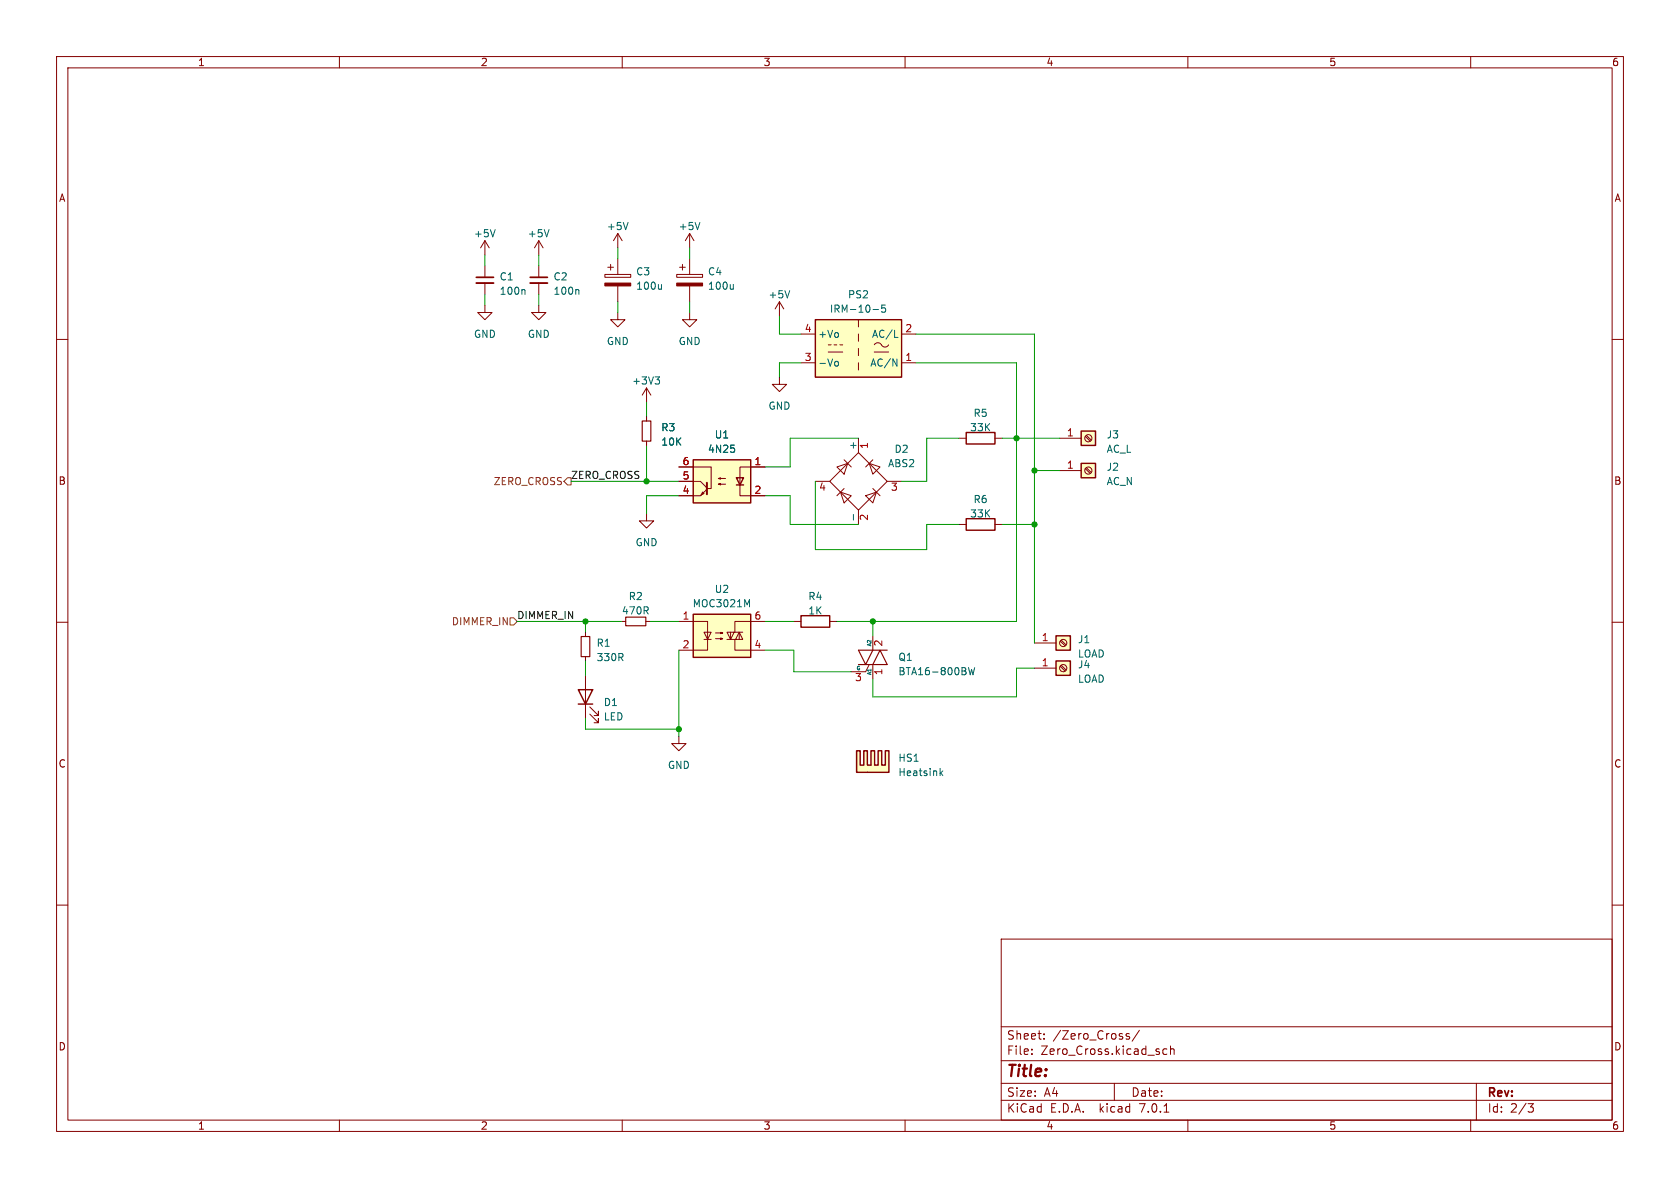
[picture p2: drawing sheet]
<svg xmlns="http://www.w3.org/2000/svg" width="297mm" height="210mm" viewBox="0 0 297 210" stroke-linecap="round" stroke-linejoin="round" font-family="sans-serif">
<g fill="none" stroke="#840000" stroke-width=".18">
<path d="M10 10h277v190h-277zM12 12h273v186h-273zM60 10v2M110 10v2M160 10v2M210 10v2M260 10v2M10 60h2M95.2 47v2M95.2 50v2.1M106.9 48.5h4.6v.5h-4.6zM107.4 47.2h1.1"/>
<path d="M107.9 46.7v1.1M109.2 45.7v2.8M109.2 50.5v2.8M119.6 48.5h4.6v.5h-4.6zM120.1 47.2h1.1M120.6 46.7v1.1M121.9 41.3l-.7 1.2M121.9 41.3v2.5M121.9 45.7v2.8M121.9 50.5v2.8M121.9 41.3l.8 1.2M285 60h2"/>
<path d="M151.8 77.5v2.5M120 82.6h5.7v3.8h-.6M120 85.1h3.8l1.2 1.1M124.2 87l.3 .2-.5 .3zM125 86.5l-1.2 1.1h-3.8M127 85.6l.4-.1v.2l-.4-.1h1.3M127 84.6l.4-.1v.2l-.4-.1h1.3M135.3 82.6h-4.5v5h4.5M144.1 85.1h2.6M148 82.6l1.9-.7-.7 1.9zM148.6 87l1.9 .6-1.3 1.3zM149.2 86.4l-1.2 1.2"/>
<path d="M149.2 81.3l1.3 1.3M151.8 80l5 5.1-5 5.1-5.1-5.1zM151.8 90.2v2.5M153 87.6l1.9-.6-.6 1.9zM153.7 81.9l1.9 .7-1.3 1.2zM154.3 81.3l-1.3 1.3M154.3 86.4l1.3 1.2M156.8 85.1h2.6M10 110h2M153.7 117.5l-.7 1.2h-2.5M154.3 112.4v2.5M154.3 117.5v2.5"/>
<path d="M285 110h2M120 130.2v1.2h1.3l-1.3 1.3-1.3-1.3h1.3M10 160h2M285 160h2M177 166h108v32h-108zM60 198v2M110 198v2M160 198v2M177 194.5h108M177 191.5h108M177 187.5h108M177 181.5h108"/>
<path d="M182.4 186.3v.1M182.4 185.5v.1M184.6 183.6v.1M184.6 182.8v.1M197 191.5v3M199.6 182.8l-.3-.1-.2 .2v.2l.5 .2v.3h-.5M201.4 182.1l-1.3 2M205.8 196.6h.8M206.3 185.5l-.4-.1-.3 .3v.4l.1 .2h.6M206.9 185.5l.2-.1 .4 .1 .1 .9M206.9 184.9v1.5M210 198v2"/>
<path d="M260 198v2M261 191.5v6.5M270.1 195.1h1l-.5 .6 .4 .1 .1 .5-.3 .3h-.4"/>
</g>
<path d="M93.7 50h3.1" fill="none" stroke="#840000" stroke-width=".33"/>
<path d="M93.7 49h3.1" fill="none" stroke="#840000" stroke-width=".3"/>
<path d="M123.7 39.3l-.4 1.3M102.2 51.2l.1 .2v.6M116.9 50.3v.8M116.9 51l-.1 .1M129.6 50.3v.8M129.6 51l-.1 .1M129.8 79.3v.5M150.9 91v.9M171.2 118l.3 1.3 .3-.9 .2 .9 .3-1.3" fill="none" stroke="#006464" stroke-width=".18"/>
<path d="M122.6 81.3h10.1v7.6h-10.1z" fill="#ffffc2" stroke="#ffffc2" stroke-width=".18"/>
<path d="M122.6 81.3h10.1v7.6h-10.1zM130.2 84.5h1.2l-.6 1.2zM130.2 85.7h1.2" fill="none" stroke="#840000" stroke-width=".25"/>
<path d="M125 85.3v2.1" fill="none" stroke="#840000" stroke-width=".36"/>
<g fill="#840000" stroke="#840000" stroke-width=".18">
<path d="M119.6 50h4.6v.5h-4.6z"/>
<path d="M106.9 50h4.6v.5h-4.6z"/>
</g>
<path d="M151.8 117.5h5l-1.2-2.6-1.3 2.6M154.3 114.9l-1.3 2.6-1.2-2.6h5" fill="none" stroke="#840000" stroke-width=".2"/>
<g fill="#ffffc2">
<path d="M151.4 132.7h.7v2.6h.6v-2.6h.6v2.6h.7l-.7 1.2h-1.9z"/>
<path d="M154 132.7h.6v2.6h.6v-2.6h.7v2.6h.6v-2.6h.6v3.8h-3.8l.7-1.2z"/>
</g>
<path d="M144.1 56.5h15.3v10.2h-15.3zM170.8 76.5h5.1v2h-5.1zM191.1 76.2h2.6v2.5h-2.6zM170.8 91.7h5.1v2h-5.1zM191.1 81.9h2.6v2.6h-2.6zM122.6 108.6h10.1v7.6h-10.1zM141.6 108.8h5.1v2.1h-5.1zM186.7 116.8h2.5v2.6h-2.5zM186.7 112.4h2.5v2.5h-2.5zM102.2 121.9h2.6l-1.3 2.6zM102.2 124.5h2.6M151.4 132.7h.7v2.6h.6v-2.6h.6v2.6h.7v-2.6h.6v2.6h.6v-2.6h.7v2.6h.6v-2.6h.6v3.8h-5.7z" fill="none" stroke="#840000" stroke-width=".25"/>
<g fill="none" stroke="#006464" stroke-width=".18">
<path d="M111 39.3l-.4 1.3M87.5 40.6l-.4 1.3M92.6 51.2l.2 .2v.6M97.1 40.6l-.5 1.3M139.6 51.4l-.4 1.3M154.3 54.7h1M156.5 53.9h-.6l-.1 .6 .2-.1 .5 .1 .1 .2-.1 .4-.2 .1-.5-.1M158.2 59.6h.6M115.8 66.6h.8l-.4 .5M116.4 67.1l.2 .3v.3l-.2 .2M129.8 79.3v.5M147.8 63.9h.3l.1 .2v.5l-.4 .1"/>
<path d="M157.8 63.5l.8 1.2v-1.2M132.1 106.9l.4-.9v1.3M166.3 136.6l.4 .5M166.7 136.3l-.5 .4"/>
</g>
<g fill="none" stroke="#840000" stroke-width=".18">
<path d="M85.7 54v1.2h1.3l-1.3 1.3-1.2-1.3h1.2M85.7 42.5l-.7 1.3M85.7 42.5v2.6M85.7 47v2M85.7 50v2.1M85.7 42.5l.8 1.3M95.2 54v1.2h1.3l-1.3 1.3-1.2-1.3h1.2M95.2 42.5l-.7 1.3M95.2 42.5v2.6M95.2 42.5l.8 1.3M109.2 55.2v1.3h1.3l-1.3 1.3-1.3-1.3h1.3M109.2 41.3l-.7 1.2"/>
<path d="M109.2 41.3v2.5M109.2 41.3l.8 1.2M121.9 55.2v1.3h1.3l-1.3 1.3-1.3-1.3h1.3M137.8 53.3l-.8 1.3M137.8 53.3v2.6M137.8 53.3l.8 1.3M141.6 59.1h2.5M151.8 56.5v1.3M151.8 59.1v1.2M159.4 59.1h2.5M114.3 68.6l-.8 1.3M114.3 68.6v2.5"/>
<path d="M114.3 73.7v.7M114.3 78v.7M114.3 68.6l.8 1.3M137.8 66.7v1.2h1.3l-1.3 1.3-1.3-1.3h1.3M141.6 64.1h2.5M146.4 62.2h2.6M146.4 61h.5M147.4 61h.6M148.5 61h.5M151.8 61.6v1.3M151.8 64.1v1.3M154.6 61a.81 .81 0 0 1 .8-.4 .81 .81 0 0 1 .6 .6 .72 .72 0 0 0 1.1-.2"/>
<path d="M154.6 62.2h2.5M159.4 64.1h2.5M169.5 77.5h1.3M175.9 77.5h1.3M187.3 77.5h3.8M191.9 77.1l.8 .9M192 77l.9 .8M114.3 90.8v1.3h1.3l-1.3 1.2-1.3-1.2h1.3M120 82.6h2.6M120 87.6h2.6M120 85.1h2.6M132.7 82.6h2.6"/>
<path d="M132.7 87.6h2.6M169.5 92.7h1.3M175.9 92.7h1.3M187.3 83.2h3.8M191.9 82.9l.8 .8M192 82.7l.9 .8M103.5 111.8v.7M103.5 116.1v.7M103.5 119.4v7.6M109.9 109.9h.7M114.2 109.9h.7M120 109.9h5.1v5h-5.1"/>
<path d="M124.5 111.8h1.2l-.6 1.2zM124.5 113h1.2M126.5 112.9h1.3l-.4 .1v-.2l.4 .1M126.5 111.9h1.3l-.4 .1v-.2l.4 .1M128.5 113h2.8l-.6-1.2-.7 1.2M129.2 111.8v1.2M129.8 111.8l-.6 1.2-.7-1.2h2.8M129.9 113v1.9h5.4M130.7 111.8v1.2M135.3 109.9h-5.4v1.9M140.3 109.9h1.3M146.7 109.9h1.3"/>
<path d="M182.9 118.1h3.8M182.9 113.7h3.8M187.4 117.8l.9 .8M187.4 113.3l.9 .9M187.6 117.6l.9 .8M187.6 113.2l.9 .8M104.3 126.2l1.5 1.6v-.8v.8h-.8M104.3 125l1.5 1.5v-.8v.8h-.8"/>
<circle cx="192.4" cy="77.5" r=".63"/>
<circle cx="192.4" cy="83.2" r=".63"/>
<circle cx="188" cy="118.1" r=".63"/>
<circle cx="188" cy="113.7" r=".63"/>
</g>
<g fill="#ffffc2" stroke="#ffffc2" stroke-width=".18">
<path d="M186.7 116.8h2.5v2.6h-2.5z"/>
<path d="M186.7 112.4h2.5v2.5h-2.5z"/>
<path d="M122.6 108.6h10.1v7.6h-10.1z"/>
<path d="M144.1 56.5h15.3v10.2h-15.3z"/>
<path d="M191.1 76.2h2.6v2.5h-2.6z"/>
<path d="M191.1 81.9h2.6v2.6h-2.6z"/>
</g>
<path d="M113.5 74.4h1.6v3.6h-1.6zM102.7 112.5h1.6v3.6h-1.6zM110.6 109.1h3.6v1.5h-3.6z" fill="none" stroke="#840000" stroke-width=".2"/>
<path d="M84.2 50h3" fill="none" stroke="#840000" stroke-width=".33"/>
<path d="M84.2 49h3" fill="none" stroke="#840000" stroke-width=".3"/>
<path d="M100.3 84.5h.7v1.2h-.7l-.6-.6zM90.2 109.2h.6l.6 .7-.6 .6h-.6z" fill="none" stroke="#725600" stroke-width=".18"/>
<g fill="none" stroke="#009600" stroke-width=".18">
<path d="M85.7 45.1v1.9M85.7 52.1v1.9M95.2 45.1v1.9M95.2 52.1v1.9M109.2 43.8v1.9M109.2 53.3v1.9M121.9 43.8v1.9M121.9 53.3v1.9M137.8 55.9v3.2h3.8M161.9 59.1h21v54.6M114.3 71.1v2.6M114.3 78.7v6.4"/>
<path d="M141.6 64.1h-3.8v2.6M151.8 77.5h-12.1v5.1h-4.4M161.9 64.1h17.8v45.8h-31.7M169.5 77.5h-5.7v7.6h-4.4M177.2 77.5h10.1M101 85.1h19M120 87.6h-5.7v3.2M135.3 87.6h4.4v5.1h12.1M144.1 85.1v12.1h19.7v-4.5h5.7M177.2 92.7h5.7M182.9 83.2h4.4M91.4 109.9h18.5"/>
<path d="M103.5 109.9v1.9M103.5 116.8v2.6M114.9 109.9h5.1M120 114.9v15.3M135.3 114.9h5v3.8h10.2M135.3 109.9h5M154.3 109.9v2.5M182.9 118.1h-3.2v5.1h-25.4v-3.2M103.5 127v1.9h16.5"/>
</g>
<g fill="#009600" stroke="#009600" stroke-width=".18">
<circle cx="120" cy="128.9" r=".46"/>
<circle cx="182.9" cy="92.7" r=".46"/>
<circle cx="154.3" cy="109.9" r=".46"/>
<circle cx="103.5" cy="109.9" r=".46"/>
<circle cx="114.3" cy="85.1" r=".46"/>
<circle cx="182.9" cy="83.2" r=".46"/>
<circle cx="179.7" cy="77.5" r=".46"/>
</g>
<text font-size="2.8" fill="#840000" x="178" y="190.8">Title:</text>
<g font-size="2.1" fill="#840000">
<text x="178" y="183.9">Sheet:</text>
<text x="186.2" y="183.9">/Zero_Cross/</text>
<text x="178" y="186.6">File:</text>
<text x="184" y="186.6">Zero_Cross.kicad_sch</text>
<text x="178" y="196.8">KiCad</text>
<text x="178" y="194">Size:</text>
<text x="184.6" y="194">A4</text>
<text x="185.7" y="196.8">E.D.A.</text>
<text x="194.4" y="196.8">kicad</text>
<text x="200" y="194">Date:</text>
<text x="201.5" y="196.8">7.0.1</text>
<text x="263" y="194.2">Rev:</text>
<text x="263" y="196.8">Id:</text>
<text x="267" y="196.8">2/3</text>
</g>
<g font-size="1.8" fill="#840000">
<text x="35" y="11.8">1</text>
<text x="85" y="11.8">2</text>
<text x="135" y="11.8">3</text>
<text x="185" y="11.8">4</text>
<text x="235" y="11.8">5</text>
<text x="285" y="11.8">6</text>
<text x="10.4" y="35.8">A</text>
<text x="285.4" y="35.8">A</text>
<text x="10.3" y="85.8">B</text>
<text x="285.3" y="85.8">B</text>
<text x="10.3" y="135.8">C</text>
<text x="285.3" y="135.8">C</text>
<text x="10.3" y="185.8">D</text>
<text x="285.3" y="185.8">D</text>
<text x="35" y="199.8">1</text>
<text x="85" y="199.8">2</text>
<text x="135" y="199.8">3</text>
<text x="185" y="199.8">4</text>
<text x="235" y="199.8">5</text>
<text x="285" y="199.8">6</text>
</g>
<g font-size="1.8" fill="#006464">
<text x="107.2" y="40.8">+5V</text>
<text x="119.9" y="40.8">+5V</text>
<text x="83.7" y="42.1">+5V</text>
<text x="93.3" y="42.1">+5V</text>
<text x="88.3" y="49.7">C1</text>
<text x="88.3" y="52.3">100n</text>
<text x="97.8" y="49.7">C2</text>
<text x="97.8" y="52.3">100n</text>
<text x="112.4" y="48.8">C3</text>
<text x="112.4" y="51.4">100u</text>
<text x="125.1" y="48.8">C4</text>
<text x="125.1" y="51.4">100u</text>
<text x="135.8" y="52.9">+5V</text>
<text x="149.9" y="52.9">PS2</text>
<text x="83.7" y="59.9">GND</text>
<text x="93.3" y="59.9">GND</text>
<text x="144.7" y="59.9">+Vo</text>
<text x="146.7" y="55.4">IRM-10-5</text>
<text x="154" y="59.9">AC/L</text>
<text x="107.2" y="61.2">GND</text>
<text x="119.9" y="61.2">GND</text>
<text x="144.7" y="65">-Vo</text>
<text x="153.7" y="65">AC/N</text>
<text x="111.7" y="68.1">+3V3</text>
<text x="116.8" y="76.4">R3</text>
<text x="126.3" y="77.7">U1</text>
<text x="135.8" y="72.6">GND</text>
<text x="171.4" y="76.4">33K</text>
<text x="172.1" y="73.9">R5</text>
<text x="195.6" y="77.7">J3</text>
<text x="116.8" y="78.9">10K</text>
<text x="125.1" y="80.2">4N25</text>
<text x="151.5" y="79.6" transform="rotate(-90 151.5 79.6)">+</text>
<text x="156.9" y="82.7">ABS2</text>
<text x="158.1" y="80.2">D2</text>
<text x="195.6" y="80.2">AC_L</text>
<text x="195.6" y="83.4">J2</text>
<text x="172.1" y="89.1">R6</text>
<text x="195.6" y="85.9">AC_N</text>
<text x="171.4" y="91.6">33K</text>
<text x="112.3" y="96.7">GND</text>
<text x="111.1" y="106.2">R2</text>
<text x="122.4" y="107.5">MOC3021M</text>
<text x="126.3" y="105">U2</text>
<text x="142.8" y="106.2">R4</text>
<text x="109.9" y="108.8">470R</text>
<text x="142.8" y="108.8">1K</text>
<text x="190.5" y="113.9">J1</text>
<text x="105.4" y="114.5">R1</text>
<text x="105.4" y="117">330R</text>
<text x="158.8" y="117">Q1</text>
<text x="158.8" y="119.5">BTA16-800BW</text>
<text x="190.5" y="118.3">J4</text>
<text x="190.5" y="116.4">LOAD</text>
<text x="106.7" y="125">D1</text>
<text x="190.5" y="120.8">LOAD</text>
<text x="106.7" y="127.5">LED</text>
<text x="118" y="136.1">GND</text>
<text x="158.8" y="134.8">HS1</text>
<text x="158.8" y="137.4">Heatsink</text>
</g>
<g font-size="1.8" fill="#a90000">
<text x="142.2" y="58.8">4</text>
<text x="160" y="58.8">2</text>
<text x="142.2" y="63.9">3</text>
<text x="160" y="63.9">1</text>
<text x="188.6" y="77.2">1</text>
<text x="120.6" y="82.3">6</text>
<text x="133.3" y="82.3">1</text>
<text x="153.7" y="79.4" transform="rotate(-90 153.7 79.4)">1</text>
<text x="188.6" y="82.9">1</text>
<text x="120.6" y="87.4">4</text>
<text x="120.6" y="84.8">5</text>
<text x="133.3" y="87.4">2</text>
<text x="144.7" y="87">4</text>
<text x="157.4" y="87">3</text>
<text x="153.7" y="92.1" transform="rotate(-90 153.7 92.1)">2</text>
<text x="120.6" y="109.6">1</text>
<text x="133.3" y="109.6">6</text>
<text x="184.1" y="113.4">1</text>
<text x="120.6" y="114.7">2</text>
<text x="133.3" y="114.7">4</text>
<text x="156.2" y="119.4" transform="rotate(-90 156.2 119.4)">1</text>
<text x="156.2" y="114.3" transform="rotate(-90 156.2 114.3)">2</text>
<text x="184.1" y="117.9">1</text>
<text x="151.1" y="120.7">3</text>
</g>
<g font-size="1.8" fill="#725600">
<text x="87.2" y="85.9">ZERO_CROSS</text>
<text x="79.8" y="110.7">DIMMER_IN</text>
</g>
<g font-size="1.8" fill="#0f0f0f">
<text x="101" y="84.7">ZERO_CROSS</text>
<text x="91.4" y="109.5">DIMMER_IN</text>
</g>
<g font-size=".9" fill="#006464">
<text x="151.4" y="118.5">G</text>
<text x="154.1" y="119.4" transform="rotate(-90 154.1 119.4)">A1</text>
<text x="154.1" y="114.3" transform="rotate(-90 154.1 114.3)">A2</text>
</g>
</svg>
